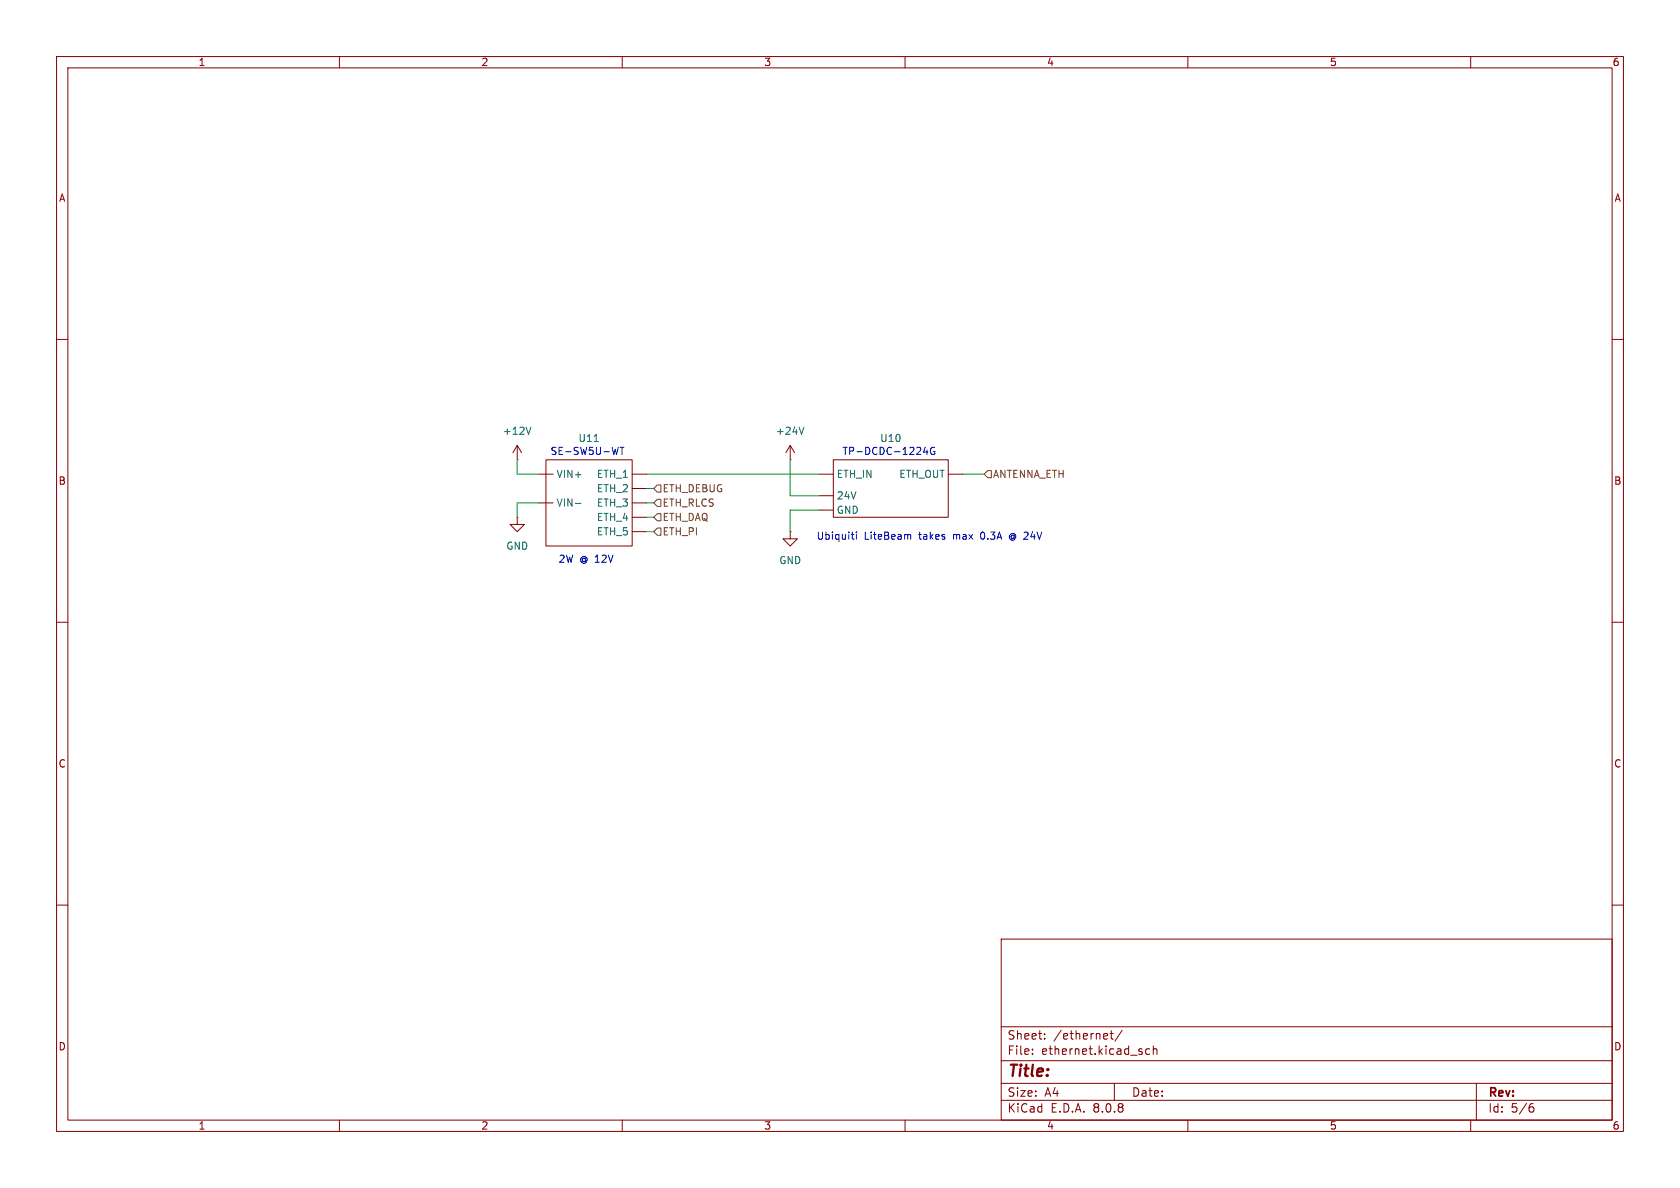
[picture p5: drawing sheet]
<svg xmlns="http://www.w3.org/2000/svg" width="297mm" height="210mm" viewBox="0 0 297 210" stroke-linecap="round" stroke-linejoin="round" font-family="sans-serif">
<g fill="none" stroke="#840000" stroke-width=".18">
<path d="M10 10h277v190h-277zM12 12h273v186h-273zM60 10v2M110 10v2M160 10v2M210 10v2M260 10v2M10 60h2M91.4 78.7l-.7 1.3M91.4 78.7v2.6M91.4 78.7l.8 1.3M139.7 78.7l-.8 1.3"/>
<path d="M139.7 78.7v2.6M139.7 78.7l.8 1.3M285 60h2M91.4 91.4v1.3h1.3l-1.3 1.3-1.2-1.3h1.2M91.4 91.4h.1M91.4 81.3h.1M95.2 83.8h2.6M95.2 88.9h2.6M96.5 81.3h15.3v15.2h-15.3zM111.8 83.8h2.5M111.8 86.4h2.5M111.8 88.9h2.5"/>
<path d="M111.8 91.4h2.5M111.8 94h2.5M139.7 94v1.3h1.3l-1.3 1.2-1.3-1.2h1.3M139.7 94h.1M139.7 81.3h.1M144.8 83.8h2.5M144.8 87.6h2.5M144.8 90.2h2.5M147.3 81.3h20.3v10.1h-20.3zM167.6 83.8h2.6M10 110h2M285 110h2"/>
<path d="M10 160h2M177 166h108v32h-108zM285 160h2M60 198v2M110 198v2M160 198v2M177 194.5h108M177 191.5h108M177 187.5h108M177 181.5h108M182.5 186.3v.1M182.5 185.5v.1"/>
<path d="M184.7 183.6v.1M184.7 182.8v.1M196.2 182.7h.6M196.5 182.2v1.3l.3 .2M197 191.5v3M198.4 182.1l-1.3 2M203.2 185.5l-.4-.1-.3 .3v.4l.2 .2h.5M203.9 185.5l.2-.1 .4 .1v.9M203.9 184.9v1.5M210 198v2M260 198v2M261 191.5v6.5"/>
<path d="M270.6 195.7h.4l.2 .3-.1 .5-.5 .1M271 195.1l-.4 .1"/>
</g>
<path d="M93.9 75.5l-.5 1.3M105 78h.8M142.1 75.5l-.4 1.3M101.7 89h1" fill="none" stroke="#006464" stroke-width=".18"/>
<path d="M116.2 88.3h.6v1.2h-.6l-.6-.6zM116.2 93.3h.6v1.3h-.6l-.6-.6zM116.2 90.8h.6v1.3h-.6l-.6-.7zM116.2 85.7h.6v1.3h-.6l-.6-.6zM174.6 83.2h.7v1.3h-.7l-.6-.7z" fill="none" stroke="#725600" stroke-width=".18"/>
<path d="M109.3 79.1l-.3 1.2M109.6 79.1h.7M110 79.1v1.2M163.6 79l-.3 .9h.8M163.9 79.5v.8M165.2 79.1a.59 .59 0 0 0-.7 .6 .59 .59 0 0 0 .7 .6l.1-.5h-.3M150.5 94.5h.5M150.7 95.1l.3 .2M151.4 94.1v.1M151.4 94.5v.8M160.6 94.5l.4 .2v.6M178.8 94.4a.59 .59 0 0 0-.4 .5 .59 .59 0 0 0 .4 .5" fill="none" stroke="#0000c2" stroke-width=".18"/>
<path d="M91.4 81.3v2.5h3.8M95.2 88.9h-3.8v2.5M114.3 83.8h30.5M114.3 88.9h1.3M114.3 94h1.3M114.3 86.4h1.3M114.3 91.4h1.3M139.7 81.3v6.3h5.1M144.8 90.2h-5.1v3.8M170.2 83.8h3.8" fill="none" stroke="#009600" stroke-width=".18"/>
<text font-size="2.8" fill="#840000" x="178" y="190.9">Title:</text>
<g font-size="2.1" fill="#840000">
<text x="178" y="184">Sheet:</text>
<text x="186.2" y="184">/ethernet/</text>
<text x="178" y="186.7">File:</text>
<text x="184.1" y="186.7">ethernet.kicad_sch</text>
<text x="178" y="196.9">KiCad</text>
<text x="178" y="194.1">Size:</text>
<text x="184.7" y="194.1">A4</text>
<text x="185.7" y="196.9">E.D.A.</text>
<text x="193.3" y="196.9">8.0.8</text>
<text x="200" y="194.1">Date:</text>
<text x="263" y="194.3">Rev:</text>
<text x="263" y="196.9">Id:</text>
<text x="267.1" y="196.9">5/6</text>
</g>
<g font-size="1.8" fill="#840000">
<text x="35" y="11.9">1</text>
<text x="85" y="11.9">2</text>
<text x="135" y="11.9">3</text>
<text x="185" y="11.9">4</text>
<text x="235" y="11.9">5</text>
<text x="285" y="11.9">6</text>
<text x="10.3" y="35.9">A</text>
<text x="285.3" y="35.9">A</text>
<text x="10.3" y="85.9">B</text>
<text x="285.3" y="85.9">B</text>
<text x="10.3" y="135.9">C</text>
<text x="285.3" y="135.9">C</text>
<text x="10.3" y="185.9">D</text>
<text x="285.3" y="185.9">D</text>
<text x="35" y="199.9">1</text>
<text x="85" y="199.9">2</text>
<text x="135" y="199.9">3</text>
<text x="185" y="199.9">4</text>
<text x="235" y="199.9">5</text>
<text x="285" y="199.9">6</text>
</g>
<g font-size="1.8" fill="#006464">
<text x="88.8" y="77.1">+12V</text>
<text x="137.1" y="77.1">+24V</text>
<text x="102.2" y="78.3">U11</text>
<text x="155.5" y="78.3">U10</text>
<text x="98.3" y="84.7">VIN+</text>
<text x="98.3" y="89.8">VIN-</text>
<text x="105.4" y="84.7">ETH_1</text>
<text x="105.4" y="87.2">ETH_2</text>
<text x="105.4" y="89.8">ETH_3</text>
<text x="147.8" y="88.5">24V</text>
<text x="147.8" y="84.7">ETH_IN</text>
<text x="158.9" y="84.7">ETH_OUT</text>
<text x="105.4" y="92.3">ETH_4</text>
<text x="105.4" y="94.8">ETH_5</text>
<text x="147.8" y="91">GND</text>
<text x="89.4" y="97.4">GND</text>
<text x="137.7" y="99.9">GND</text>
</g>
<g font-size="1.8" fill="#0000c2">
<text x="97.2" y="80.6">SE-SW5U-WT</text>
<text x="148.8" y="80.6">TP-DCDC-1224G</text>
<text x="144.3" y="95.6">Ubiquiti</text>
<text x="152.8" y="95.6">LiteBeam</text>
<text x="162.6" y="95.6">takes</text>
<text x="168.8" y="95.6">max</text>
<text x="173.8" y="95.6">0.3A</text>
<text x="179.1" y="95.6">@ 24V</text>
<text x="98.7" y="99.7">2W @ 12V</text>
</g>
<g font-size="1.8" fill="#725600">
<text x="117" y="89.8">ETH_RLCS</text>
<text x="117" y="87.2">ETH_DEBUG</text>
<text x="175.5" y="84.7">ANTENNA_ETH</text>
<text x="117" y="94.8">ETH_PI</text>
<text x="117" y="92.3">ETH_DAQ</text>
</g>
</svg>
